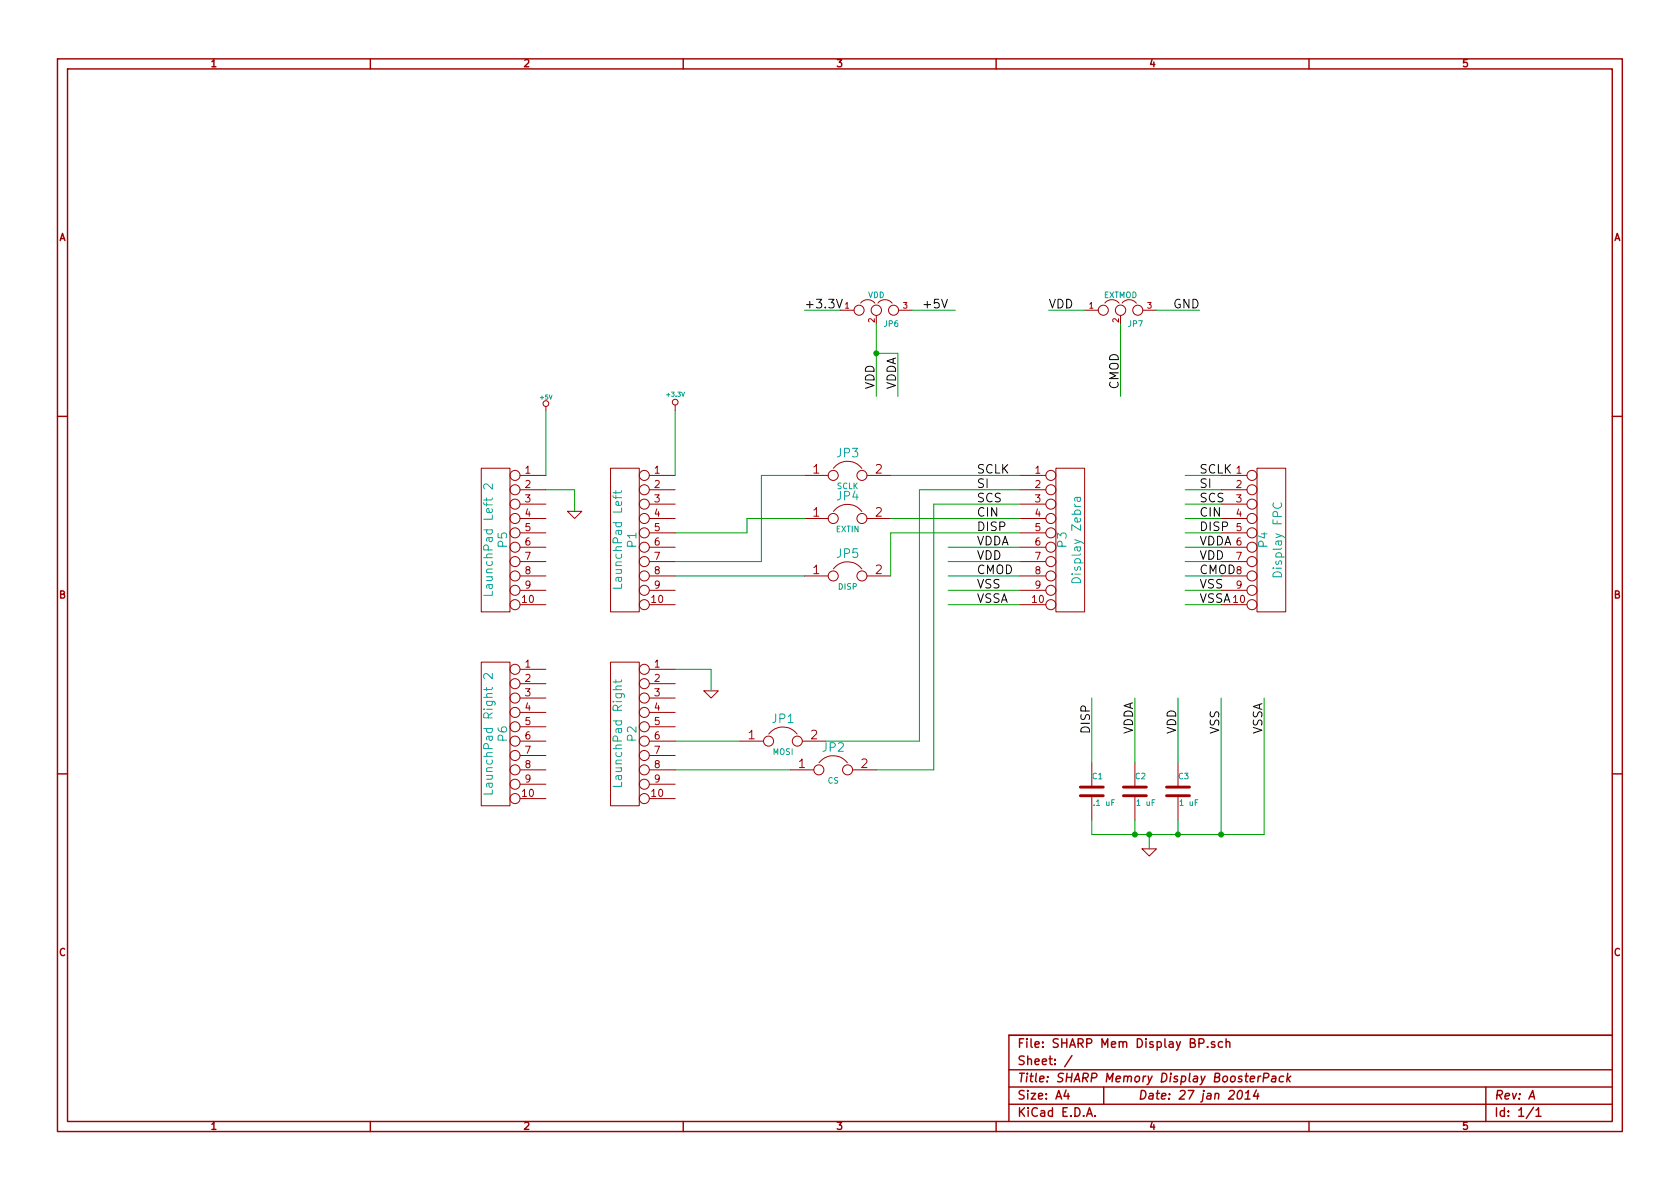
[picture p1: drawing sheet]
EESchema Schematic File Version 2
LIBS:power
LIBS:device
LIBS:transistors
LIBS:conn
LIBS:linear
LIBS:regul
LIBS:74xx
LIBS:cmos4000
LIBS:adc-dac
LIBS:memory
LIBS:xilinx
LIBS:special
LIBS:microcontrollers
LIBS:dsp
LIBS:microchip
LIBS:analog_switches
LIBS:motorola
LIBS:texas
LIBS:intel
LIBS:audio
LIBS:interface
LIBS:digital-audio
LIBS:philips
LIBS:display
LIBS:cypress
LIBS:siliconi
LIBS:opto
LIBS:atmel
LIBS:contrib
LIBS:valves
LIBS:myparts
LIBS:SHARP Mem Display BP-cache
EELAYER 27 0
EELAYER END
$Descr A4 11693 8268
encoding utf-8
Sheet 1 1
Title "SHARP Memory Display BoosterPack"
Date "27 jan 2014"
Rev "A"
Comp ""
Comment1 ""
Comment2 ""
Comment3 ""
Comment4 ""
$EndDescr
$Comp
L CONN_10 P3
U 1 1
P 7450 3750
F 0 "P3" V 7400 3750 60  0000 C CNN
F 1 "Display Zebra" V 7500 3750 60  0000 C CNN
F 2 "" H 7450 3750 60  0000 C CNN
F 3 "" H 7450 3750 60  0000 C CNN
	1    7450 3750
	1    0    0    -1  
$EndComp
$Comp
L CONN_10 P4
U 1 1
P 8850 3750
F 0 "P4" V 8800 3750 60  0000 C CNN
F 1 "Display FPC" V 8900 3750 60  0000 C CNN
F 2 "" H 8850 3750 60  0000 C CNN
F 3 "" H 8850 3750 60  0000 C CNN
	1    8850 3750
	1    0    0    -1  
$EndComp
$Comp
L CONN_10 P1
U 1 1
P 4350 3750
F 0 "P1" V 4300 3750 60  0000 C CNN
F 1 "LaunchPad Left" V 4400 3750 60  0000 C CNN
F 2 "" H 4350 3750 60  0000 C CNN
F 3 "" H 4350 3750 60  0000 C CNN
	1    4350 3750
	-1   0    0    -1  
$EndComp
$Comp
L CONN_10 P2
U 1 1
P 4350 5100
F 0 "P2" V 4300 5100 60  0000 C CNN
F 1 "LaunchPad Right" V 4400 5100 60  0000 C CNN
F 2 "" H 4350 5100 60  0000 C CNN
F 3 "" H 4350 5100 60  0000 C CNN
	1    4350 5100
	-1   0    0    -1  
$EndComp
$Comp
L GND #PWR01
U 1 1
P 8000 5900
F 0 "#PWR01" H 8000 5900 30  0001 C CNN
F 1 "GND" H 8000 5830 30  0001 C CNN
F 2 "" H 8000 5900 60  0000 C CNN
F 3 "" H 8000 5900 60  0000 C CNN
	1    8000 5900
	1    0    0    -1  
$EndComp
Wire Wire Line
	5300 3900 4700 3900
Wire Wire Line
	5300 3300 5300 3900
Wire Wire Line
	5500 5350 4700 5350
Wire Wire Line
	4700 2850 4700 3300
Wire Wire Line
	8000 5800 8000 5900
Connection ~ 8000 5800
Wire Wire Line
	6600 4100 7100 4100
Wire Wire Line
	6600 4200 7100 4200
Wire Wire Line
	4700 4650 4950 4650
Wire Wire Line
	4700 4000 5600 4000
$Comp
L C C1
U 1 1
P 7600 5500
F 0 "C1" H 7600 5600 40  0000 L CNN
F 1 ".1 uF" H 7606 5415 40  0000 L CNN
F 2 "~" H 7638 5350 30  0000 C CNN
F 3 "~" H 7600 5500 60  0000 C CNN
	1    7600 5500
	1    0    0    -1  
$EndComp
$Comp
L C C2
U 1 1
P 7900 5500
F 0 "C2" H 7900 5600 40  0000 L CNN
F 1 "1 uF" H 7906 5415 40  0000 L CNN
F 2 "~" H 7938 5350 30  0000 C CNN
F 3 "~" H 7900 5500 60  0000 C CNN
	1    7900 5500
	1    0    0    -1  
$EndComp
$Comp
L C C3
U 1 1
P 8200 5500
F 0 "C3" H 8200 5600 40  0000 L CNN
F 1 "1 uF" H 8206 5415 40  0000 L CNN
F 2 "~" H 8238 5350 30  0000 C CNN
F 3 "~" H 8200 5500 60  0000 C CNN
	1    8200 5500
	1    0    0    -1  
$EndComp
Wire Wire Line
	7600 5700 7600 5800
Wire Wire Line
	7900 5700 7900 5800
Connection ~ 7900 5800
Wire Wire Line
	8200 5700 8200 5800
Connection ~ 8200 5800
Wire Wire Line
	8500 3300 8250 3300
Wire Wire Line
	8500 3400 8250 3400
Wire Wire Line
	8500 3500 8250 3500
Wire Wire Line
	8500 3600 8250 3600
Wire Wire Line
	8500 3700 8250 3700
Wire Wire Line
	8500 3800 8250 3800
Wire Wire Line
	8500 3900 8250 3900
Wire Wire Line
	8500 4000 8250 4000
Wire Wire Line
	8500 4100 8250 4100
Wire Wire Line
	8500 4200 8250 4200
Text Label 8350 3300 0    60   ~ 0
SCLK
Text Label 8350 3400 0    60   ~ 0
SI
Text Label 8350 3500 0    60   ~ 0
SCS
Text Label 8350 3600 0    60   ~ 0
CIN
Text Label 8350 3700 0    60   ~ 0
DISP
Text Label 8350 3800 0    60   ~ 0
VDDA
Text Label 8350 3900 0    60   ~ 0
VDD
Text Label 8350 4000 0    60   ~ 0
CMOD
Text Label 8350 4100 0    60   ~ 0
VSS
Text Label 8350 4200 0    60   ~ 0
VSSA
Text Label 6800 3300 0    60   ~ 0
SCLK
Text Label 6800 3400 0    60   ~ 0
SI
Text Label 6800 3500 0    60   ~ 0
SCS
Text Label 6800 3600 0    60   ~ 0
CIN
Text Label 6800 3700 0    60   ~ 0
DISP
Text Label 6800 3800 0    60   ~ 0
VDDA
Text Label 6800 3900 0    60   ~ 0
VDD
Wire Wire Line
	6600 4000 7100 4000
Text Label 6800 4000 0    60   ~ 0
CMOD
Text Label 6800 4100 0    60   ~ 0
VSS
Text Label 6800 4200 0    60   ~ 0
VSSA
$Comp
L CONN_10 P5
U 1 1
P 3450 3750
F 0 "P5" V 3400 3750 60  0000 C CNN
F 1 "LaunchPad Left 2" V 3500 3750 60  0000 C CNN
F 2 "" H 3450 3750 60  0000 C CNN
F 3 "" H 3450 3750 60  0000 C CNN
	1    3450 3750
	-1   0    0    -1  
$EndComp
$Comp
L CONN_10 P6
U 1 1
P 3450 5100
F 0 "P6" V 3400 5100 60  0000 C CNN
F 1 "LaunchPad Right 2" V 3500 5100 60  0000 C CNN
F 2 "" H 3450 5100 60  0000 C CNN
F 3 "" H 3450 5100 60  0000 C CNN
	1    3450 5100
	-1   0    0    -1  
$EndComp
$Comp
L JUMPER3 JP6
U 1 1
P 6100 2150
F 0 "JP6" H 6150 2050 40  0000 L CNN
F 1 "VDD" H 6100 2250 40  0000 C CNN
F 2 "~" H 6100 2150 60  0000 C CNN
F 3 "~" H 6100 2150 60  0000 C CNN
	1    6100 2150
	1    0    0    -1  
$EndComp
Wire Wire Line
	6100 2250 6100 2750
Wire Wire Line
	6100 2450 6250 2450
Wire Wire Line
	6250 2450 6250 2750
Connection ~ 6100 2450
Text Label 6100 2700 1    60   ~ 0
VDD
Text Label 6250 2700 1    60   ~ 0
VDDA
$Comp
L +5V #PWR02
U 1 1
P 3800 2850
F 0 "#PWR02" H 3800 2940 20  0001 C CNN
F 1 "+5V" H 3800 2940 30  0000 C CNN
F 2 "" H 3800 2850 60  0000 C CNN
F 3 "" H 3800 2850 60  0000 C CNN
	1    3800 2850
	1    0    0    -1  
$EndComp
Wire Wire Line
	3800 2850 3800 3300
$Comp
L +3.3V #PWR03
U 1 1
P 4700 2850
F 0 "#PWR03" H 4700 2810 30  0001 C CNN
F 1 "+3.3V" H 4700 2960 30  0000 C CNN
F 2 "" H 4700 2850 60  0000 C CNN
F 3 "" H 4700 2850 60  0000 C CNN
	1    4700 2850
	1    0    0    -1  
$EndComp
Wire Wire Line
	5850 2150 5600 2150
Text Label 5600 2150 0    60   ~ 0
+3.3V
Wire Wire Line
	6350 2150 6650 2150
Text Label 6600 2150 2    60   ~ 0
+5V
Wire Wire Line
	7600 5300 7600 4850
Wire Wire Line
	7900 5300 7900 4850
Wire Wire Line
	8200 5300 8200 4850
Text Label 7600 5100 1    60   ~ 0
DISP
Text Label 7900 5100 1    60   ~ 0
VDDA
Text Label 8200 5100 1    60   ~ 0
VDD
Wire Wire Line
	8500 5800 8500 4850
Connection ~ 8500 5800
Wire Wire Line
	8800 5800 8800 4850
Text Label 8500 5100 1    60   ~ 0
VSS
Text Label 8800 5100 1    60   ~ 0
VSSA
Wire Wire Line
	7100 3900 6600 3900
Wire Wire Line
	7100 3800 6600 3800
Wire Wire Line
	7600 5800 8800 5800
$Comp
L GND #PWR04
U 1 1
P 4950 4800
F 0 "#PWR04" H 4950 4800 30  0001 C CNN
F 1 "GND" H 4950 4730 30  0001 C CNN
F 2 "" H 4950 4800 60  0000 C CNN
F 3 "" H 4950 4800 60  0000 C CNN
	1    4950 4800
	1    0    0    -1  
$EndComp
Wire Wire Line
	4950 4650 4950 4800
Wire Wire Line
	3800 3400 4000 3400
Wire Wire Line
	4000 3400 4000 3550
$Comp
L GND #PWR05
U 1 1
P 4000 3550
F 0 "#PWR05" H 4000 3550 30  0001 C CNN
F 1 "GND" H 4000 3480 30  0001 C CNN
F 2 "" H 4000 3550 60  0000 C CNN
F 3 "" H 4000 3550 60  0000 C CNN
	1    4000 3550
	1    0    0    -1  
$EndComp
$Comp
L JUMPER3 JP7
U 1 1
P 7800 2150
F 0 "JP7" H 7850 2050 40  0000 L CNN
F 1 "EXTMOD" H 7800 2250 40  0000 C CNN
F 2 "~" H 7800 2150 60  0000 C CNN
F 3 "~" H 7800 2150 60  0000 C CNN
	1    7800 2150
	1    0    0    -1  
$EndComp
Wire Wire Line
	7550 2150 7300 2150
Wire Wire Line
	8050 2150 8350 2150
Wire Wire Line
	7800 2250 7800 2750
Text Label 7800 2700 1    60   ~ 0
CMOD
Text Label 7300 2150 0    60   ~ 0
VDD
Text Label 8350 2150 2    60   ~ 0
GND
Wire Wire Line
	4700 3700 5200 3700
Wire Wire Line
	5200 3700 5200 3600
$Comp
L JUMPER JP3
U 1 1
P 5900 3300
F 0 "JP3" H 5900 3450 60  0000 C CNN
F 1 "SCLK" H 5900 3220 40  0000 C CNN
F 2 "~" H 5900 3300 60  0000 C CNN
F 3 "~" H 5900 3300 60  0000 C CNN
	1    5900 3300
	1    0    0    -1  
$EndComp
Wire Wire Line
	6200 3300 7100 3300
$Comp
L JUMPER JP1
U 1 1
P 5450 5150
F 0 "JP1" H 5450 5300 60  0000 C CNN
F 1 "MOSI" H 5450 5070 40  0000 C CNN
F 2 "~" H 5450 5150 60  0000 C CNN
F 3 "~" H 5450 5150 60  0000 C CNN
	1    5450 5150
	1    0    0    -1  
$EndComp
Wire Wire Line
	4700 5150 5150 5150
Wire Wire Line
	7100 3400 6400 3400
Wire Wire Line
	6400 3400 6400 5150
Wire Wire Line
	6400 5150 5750 5150
$Comp
L JUMPER JP2
U 1 1
P 5800 5350
F 0 "JP2" H 5800 5500 60  0000 C CNN
F 1 "CS" H 5800 5270 40  0000 C CNN
F 2 "~" H 5800 5350 60  0000 C CNN
F 3 "~" H 5800 5350 60  0000 C CNN
	1    5800 5350
	1    0    0    -1  
$EndComp
Wire Wire Line
	7100 3500 6500 3500
Wire Wire Line
	6500 3500 6500 5350
Wire Wire Line
	6500 5350 6100 5350
$Comp
L JUMPER JP5
U 1 1
P 5900 4000
F 0 "JP5" H 5900 4150 60  0000 C CNN
F 1 "DISP" H 5900 3920 40  0000 C CNN
F 2 "~" H 5900 4000 60  0000 C CNN
F 3 "~" H 5900 4000 60  0000 C CNN
	1    5900 4000
	1    0    0    -1  
$EndComp
Wire Wire Line
	7100 3700 6200 3700
Wire Wire Line
	6200 3700 6200 4000
$Comp
L JUMPER JP4
U 1 1
P 5900 3600
F 0 "JP4" H 5900 3750 60  0000 C CNN
F 1 "EXTIN" H 5900 3520 40  0000 C CNN
F 2 "~" H 5900 3600 60  0000 C CNN
F 3 "~" H 5900 3600 60  0000 C CNN
	1    5900 3600
	1    0    0    -1  
$EndComp
Wire Wire Line
	7100 3600 6200 3600
Wire Wire Line
	5200 3600 5600 3600
Wire Wire Line
	5300 3300 5600 3300
$EndSCHEMATC
